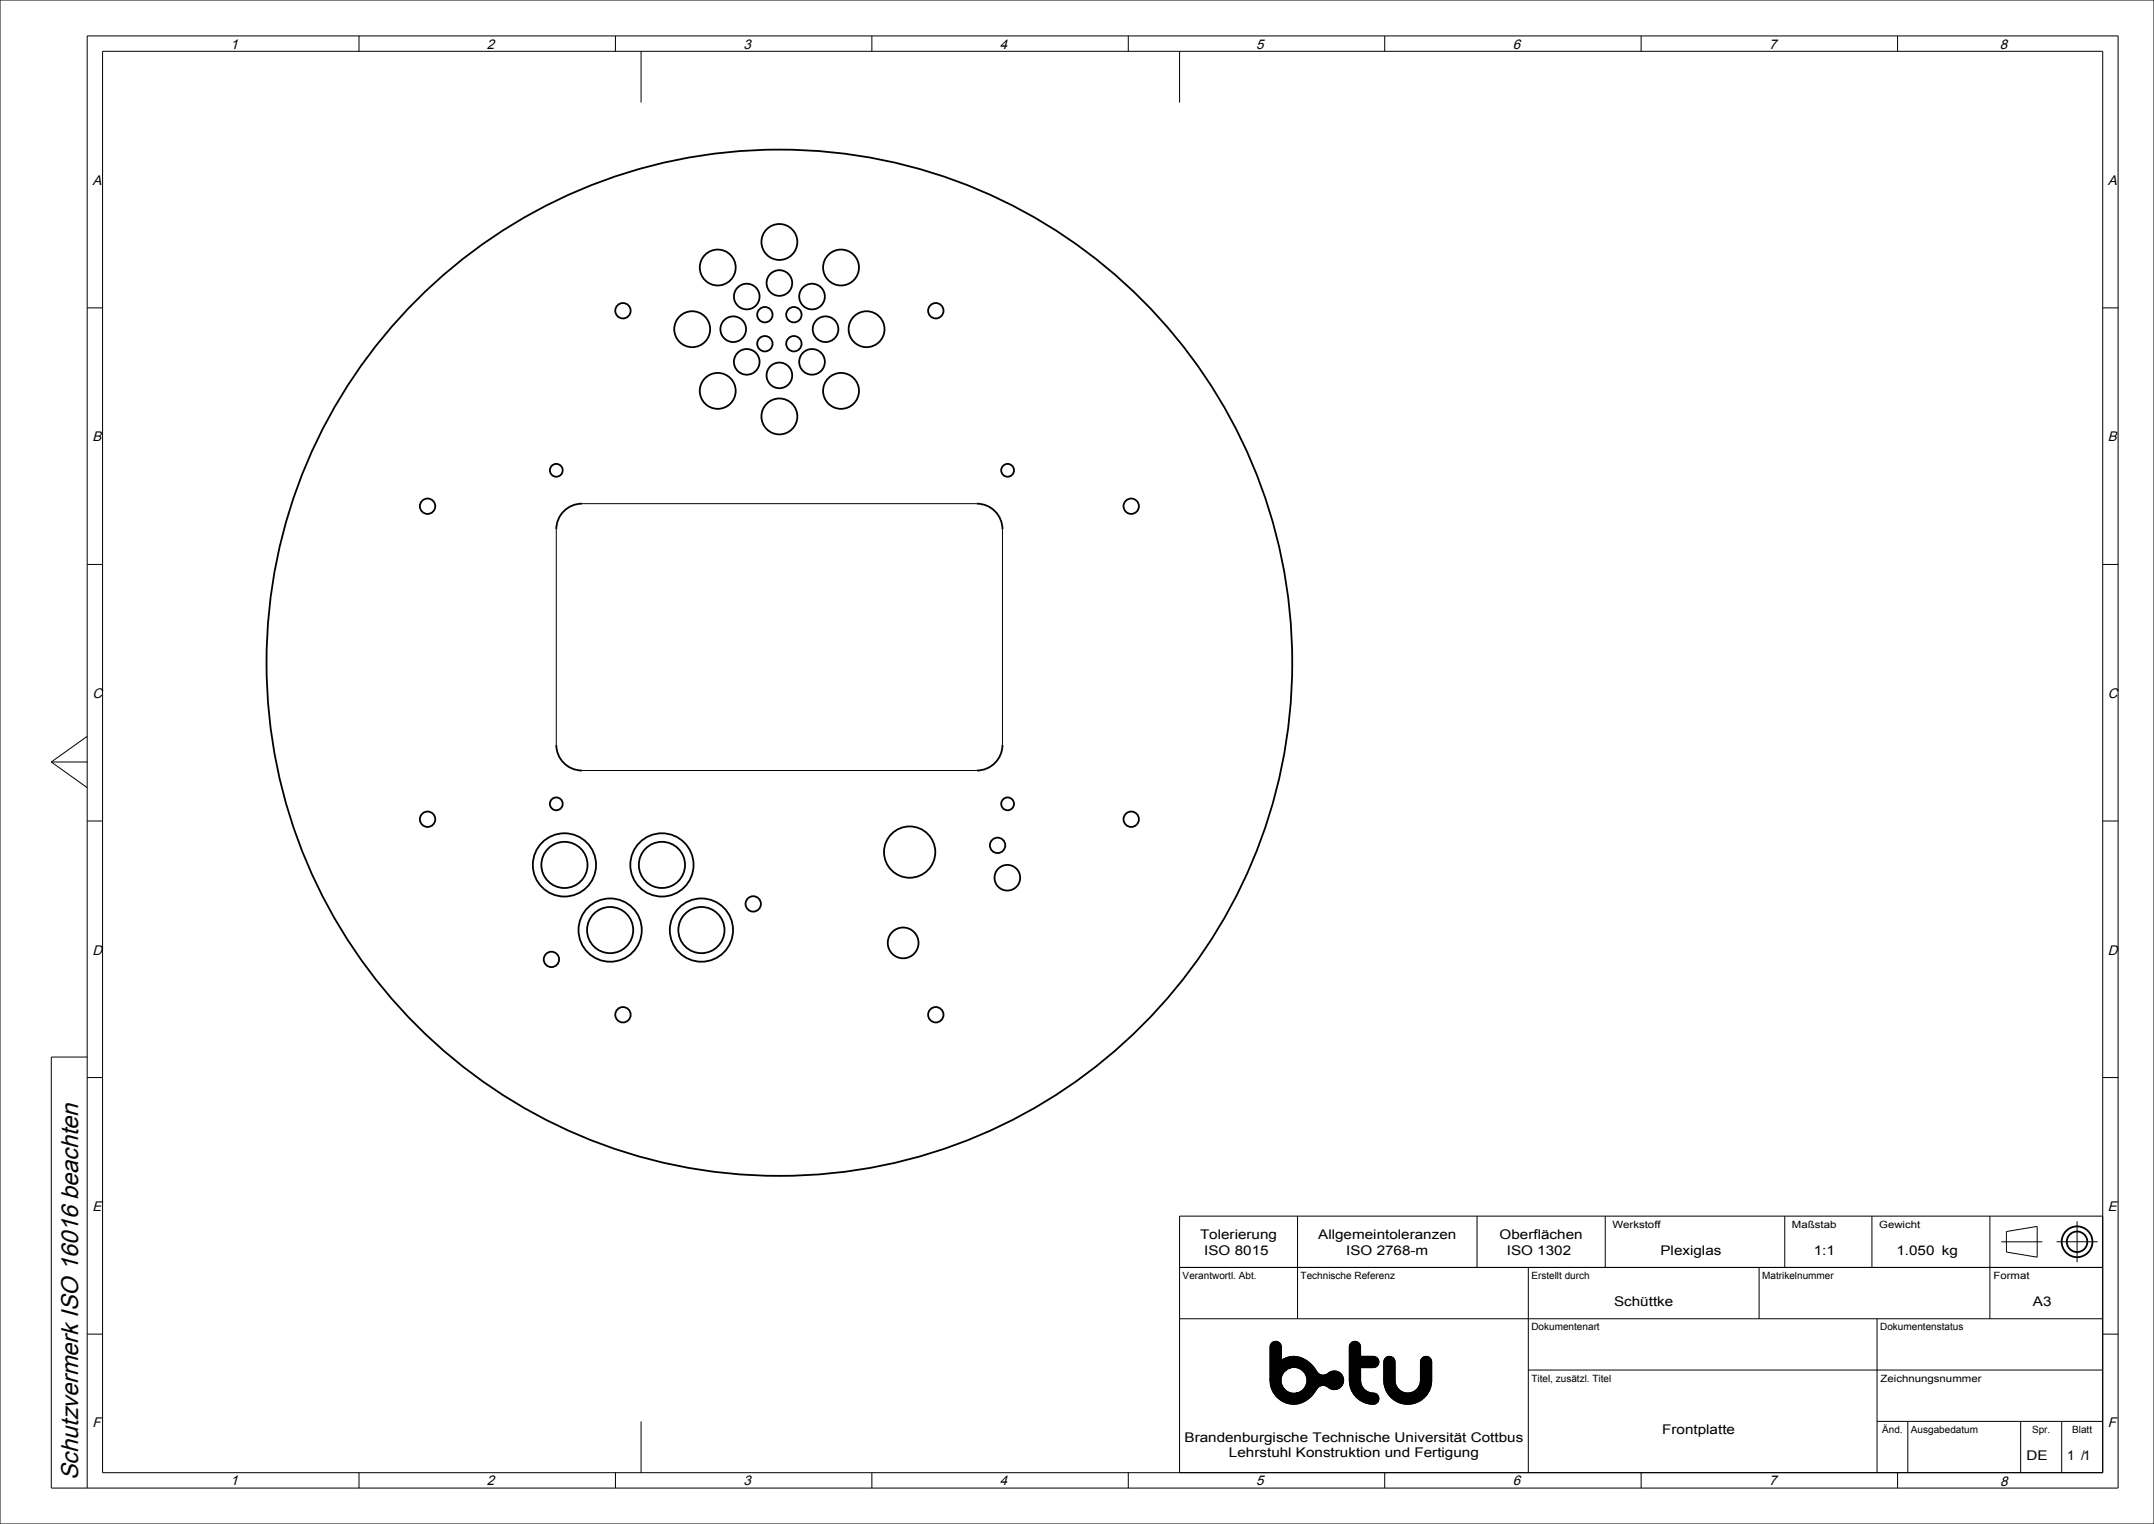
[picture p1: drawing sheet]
<svg xmlns="http://www.w3.org/2000/svg" width="420mm" height="297mm" viewBox="0 0 420 297" stroke-linecap="round" stroke-linejoin="round" font-family="sans-serif">
<g fill="#000">
<path d="M247.9 261.8a1.1 1.1 0 0 1 1.2-.3 1.1 1.1 0 0 1 .7 1l-2.2 6.5v-6.5zM247.6 269l3.3-2.1-.9 1-.2 1.1-2.1 .8zM247.7 269.8l2.1-.8 .2 1.1-2.1 .5zM247.9 270.6l2.1-.5 .5 .6-2.2 .7zM248.3 271.4l2.2-.7 1.1 .7-2.8 .7zM251.2 266.7l3.7-1.5 .7 .6 .9 1.1-2.5 .2a2.53 2.53 0 0 0-2.8-.4zM248.8 272.1l2.8-.7 4.5 .2a4.6 4.6 0 0 1-7.3 .5zM249.8 262.5v2.6a4.2 4.2 0 0 1 5.1 .1l-3.7 1.5-3.6 2.3zM254 267.1l2.5-.2 .6 .8-2.5 .2zM254.6 267.9l2.5-.2 .5 .2-2.9 .4zM252.7 271.5l1-.4 .9-1 3.3-.1a1.71 1.71 0 0 0-1.4 1.1l-.4 .5zM254.7 268.3l2.9-.4 4.1 .1a1.82 1.82 0 0 1-.4 2.4 1.82 1.82 0 0 1-2.4-.1l-.9-.3-3.4 .1 .2-.7z"/>
<path d="M258.9 267.7a1.82 1.82 0 0 1 2.2-.2zM258.2 268l.7-.3 2.2-.2 .6 .5zM263.3 261.8a1.09 1.09 0 0 1 1.8 0zM263.3 261.9l1.8-.1 .2 .7-2.2 6.5v-6.5zM263.2 269.7l2.1-.7 .2 1 .3 .4-2.2 .6zM263.6 271l2.2-.6 1 .9-2.9 .4zM265.3 262.5v1.8h2.5a1.1 1.1 0 0 1 1.1 1.1 1.1 1.1 0 0 1-1.1 1.1h-2.5v2.5l-2.1 .7-.1-.7zM263.9 271.7l2.9-.4 1.6 .4-4 .5zM266.4 273.5l2.3-.3-.3 .3a1.49 1.49 0 0 1-1.3 .1zM264.4 272.2l4-.5 .3 .2a1.09 1.09 0 0 1 0 1.3l-2.3 .3a4.7 4.7 0 0 1-2-1.3zM270.3 264.5l.3-.1h.6zM270.3 264.6l.9-.2 .4 .2 .4 .5v3.9l-2.1 .7-.1-4.3 .2-.6z"/>
<path d="M269.9 269.7l2.1-.7 .2 1 .3 .4-2.2 .6zM270.3 271l2.2-.6 .6 .6-2.5 .6zM270.6 271.6l2.5-.6a2.47 2.47 0 0 0 1.9 .4l3.4 .2a4.7 4.7 0 0 1-7.8 0zM277.4 264.6v-.1a1.09 1.09 0 0 1 1.3 0zM277.4 264.6l1.3-.1 .4 .6 .1 3.9a4.6 4.6 0 0 1-.8 2.6l-3.4-.2a2.48 2.48 0 0 0 2-2.4v-3.6l.2-.6z"/>
</g>
<g fill="none" stroke="#000" stroke-width=".19">
<path d="M0 0h420v297h-420zM20 10h390v277h-390zM70 7v3M120 7v3M125 10v10M170 7v3M220 7v3M230 10v10M270 7v3M320 7v3M370 7v3M17 60h3"/>
<path d="M410 60h3M113.5 98.2h77M17 110h3M108.5 103.2v42M195.5 103.2v42M410 110h3M10 148.5l7 5M10 148.5h7M17 143.5l-7 5M113.5 150.2h77M17 160h3M410 160h3"/>
<path d="M17 210h3M17 206h-7v84h403v-283h-396v283M410 210h3M253 237v20M288 237v10M313 237v10M348 237v10M365 237v10M388 237v20M405 238v8M410 237h-180v50M230 247h180"/>
<path d="M230 257h180M298 247v40M343 247v10M366 257v30M390.2 242h8M391.2 240l6-1v6l-6-1zM401 242h8M17 260h3M125 277v10M247.6 269l3.3-2.1-.9 1-.2 1.1-2.1 .8zM247.7 269.8l2.1-.8 .2 1.1-2.1 .5zM247.9 261.8a1.1 1.1 0 0 1 1.2-.3 1.1 1.1 0 0 1 .7 1l-2.2 6.5v-6.5z"/>
<path d="M247.9 270.6l2.1-.5 .5 .6-2.2 .7zM247.9 261.7a1.1 1.1 0 0 1 1.2-.2 1.1 1.1 0 0 1 .7 1v2.6a4.8 4.8 0 0 1 7 2.2 1.54 1.54 0 0 0 2.4 .1 1.84 1.84 0 0 1 2.5 .6 1.84 1.84 0 0 1-.5 2.5 1.84 1.84 0 0 1-2.5-.3 1.59 1.59 0 0 0-2.2 .9 4.7 4.7 0 0 1-5.3 2.4 4.7 4.7 0 0 1-3.6-4.5v-6.5zM248.3 271.4l2.2-.7 1.1 .7-2.8 .7zM248.8 272.1l2.8-.7 4.5 .2a4.6 4.6 0 0 1-7.3 .5zM249.8 262.5v2.6a4.2 4.2 0 0 1 5.1 .1l-3.7 1.5-3.6 2.3zM251.2 266.7l3.7-1.5 .7 .6 .9 1.1-2.5 .2a2.53 2.53 0 0 0-2.8-.4zM252.7 271.5l1-.4 .9-1 3.3-.1a1.71 1.71 0 0 0-1.4 1.1l-.4 .5zM254 267.1l2.5-.2 .6 .8-2.5 .2zM254.6 267.9l2.5-.2 .5 .2-2.9 .4zM254.7 268.3l2.9-.4 4.1 .1a1.82 1.82 0 0 1-.4 2.4 1.82 1.82 0 0 1-2.4-.1l-.9-.3-3.4 .1 .2-.7zM258.2 268l.7-.3 2.2-.2 .6 .5zM258.9 267.7a1.82 1.82 0 0 1 2.2-.2z"/>
<path d="M263.2 269.7l2.1-.7 .2 1 .3 .4-2.2 .6zM263.3 261.9l1.8-.1 .2 .7-2.2 6.5v-6.5zM263.3 261.8a1.09 1.09 0 0 1 1.8 0zM263.4 261.7a1.09 1.09 0 0 1 1.2-.2 1.09 1.09 0 0 1 .7 1v1.8h2.5a1.1 1.1 0 0 1 1.1 1.1 1.1 1.1 0 0 1-1.1 1.1h-2.5v2.5a2.66 2.66 0 0 0 2.9 2.6 1.13 1.13 0 0 1 .6 1.4 1.13 1.13 0 0 1-1.5 .6 4.7 4.7 0 0 1-4.2-4.6v-6.5zM263.6 271l2.2-.6 1 .9-2.9 .4zM263.9 271.7l2.9-.4 1.6 .4-4 .5zM264.4 272.2l4-.5 .3 .2a1.09 1.09 0 0 1 0 1.3l-2.3 .3a4.7 4.7 0 0 1-2-1.3zM265.3 262.5v1.8h2.5a1.1 1.1 0 0 1 1.1 1.1 1.1 1.1 0 0 1-1.1 1.1h-2.5v2.5l-2.1 .7-.1-.7zM266.4 273.5l2.3-.3-.3 .3a1.49 1.49 0 0 1-1.3 .1zM269.9 269.7l2.1-.7 .2 1 .3 .4-2.2 .6zM270.1 264.7a1.09 1.09 0 0 1 1.2-.3 1.09 1.09 0 0 1 .7 1v3.6a2.48 2.48 0 0 0 2.5 2.5 2.48 2.48 0 0 0 2.5-2.5v-3.6a1.1 1.1 0 0 1 1.1-1.1 1.1 1.1 0 0 1 1.1 1.1v3.6a4.7 4.7 0 0 1-4.7 4.7 4.7 4.7 0 0 1-4.7-4.7v-3.7zM270.3 264.6l.9-.2 .4 .2 .4 .5v3.9l-2.1 .7-.1-4.3 .2-.6z"/>
<path d="M270.3 271l2.2-.6 .6 .6-2.5 .6zM270.3 264.5l.3-.1h.6zM270.6 271.6l2.5-.6a2.47 2.47 0 0 0 1.9 .4l3.4 .2a4.7 4.7 0 0 1-7.8 0zM277.4 264.6l1.3-.1 .4 .6 .1 3.9a4.6 4.6 0 0 1-.8 2.6l-3.4-.2a2.48 2.48 0 0 0 2-2.4v-3.6l.2-.6zM277.4 264.6v-.1a1.09 1.09 0 0 1 1.3 0zM298 267h112M366 277h44M372 277v10M394 277v10M402 277v10M410 260h3M70 287v3"/>
<path d="M120 287v3M170 287v3M220 287v3M270 287v3M320 287v3M370 287v3"/>
<circle cx="252.3" cy="269" r="2.53"/>
</g>
<g fill="none" stroke="#000" stroke-width=".35">
<path d="M113.5 98.2a5 5 0 0 0-5 5M190.5 98.2a5 5 0 0 1 5 5M108.5 145.2a5 5 0 0 0 5 5M195.5 145.2a5 5 0 0 1-5 5"/>
<circle cx="152" cy="129.2" r="100"/>
<circle cx="110.1" cy="168.6" r="6.2"/>
<circle cx="110.1" cy="168.6" r="4.5"/>
<circle cx="129.1" cy="168.6" r="6.2"/>
<circle cx="129.1" cy="168.6" r="4.5"/>
<circle cx="119" cy="181.3" r="6.2"/>
<circle cx="119" cy="181.3" r="4.5"/>
<circle cx="136.8" cy="181.3" r="6.2"/>
<circle cx="136.8" cy="181.3" r="4.5"/>
<circle cx="405" cy="242" r="3"/>
<circle cx="405" cy="242" r="2"/>
</g>
<!-- layer: ACHSEN -->
<g fill="none" stroke="#000" stroke-width=".35">
<circle cx="139.9" cy="52.1" r="3.5"/>
<circle cx="145.6" cy="57.8" r="2.5"/>
<circle cx="152" cy="47.2" r="3.5"/>
<circle cx="152" cy="55.2" r="2.5"/>
<circle cx="158.3" cy="57.8" r="2.5"/>
<circle cx="164" cy="52.1" r="3.5"/>
<circle cx="121.5" cy="60.6" r="1.5"/>
<circle cx="135" cy="64.2" r="3.5"/>
<circle cx="139.9" cy="76.2" r="3.5"/>
<circle cx="143" cy="64.2" r="2.5"/>
<circle cx="145.6" cy="70.5" r="2.5"/>
<circle cx="149.1" cy="61.3" r="1.5"/>
<circle cx="149.1" cy="67" r="1.5"/>
<circle cx="152" cy="73.2" r="2.5"/>
<circle cx="154.8" cy="67" r="1.5"/>
<circle cx="154.8" cy="61.3" r="1.5"/>
<circle cx="158.3" cy="70.5" r="2.5"/>
<circle cx="161" cy="64.2" r="2.5"/>
<circle cx="164" cy="76.2" r="3.5"/>
<circle cx="169" cy="64.2" r="3.5"/>
<circle cx="182.5" cy="60.6" r="1.5"/>
<circle cx="83.4" cy="98.7" r="1.5"/>
<circle cx="108.5" cy="91.7" r="1.25"/>
<circle cx="152" cy="81.2" r="3.5"/>
<circle cx="196.5" cy="91.7" r="1.25"/>
<circle cx="220.6" cy="98.7" r="1.5"/>
<circle cx="83.4" cy="159.7" r="1.5"/>
<circle cx="108.5" cy="156.7" r="1.25"/>
<circle cx="196.5" cy="156.7" r="1.25"/>
<circle cx="220.6" cy="159.7" r="1.5"/>
<circle cx="146.9" cy="176.2" r="1.5"/>
<circle cx="177.4" cy="166.1" r="5"/>
<circle cx="194.5" cy="164.7" r="1.5"/>
<circle cx="196.4" cy="171.1" r="2.5"/>
<circle cx="107.5" cy="187" r="1.5"/>
<circle cx="121.5" cy="197.8" r="1.5"/>
<circle cx="176.1" cy="183.8" r="3"/>
<circle cx="182.5" cy="197.8" r="1.5"/>
</g>
<text font-size="4.7" x="15.3" y="288.4" transform="rotate(-90 15.3 288.4)">Schutzvermerk ISO 16016 beachten</text>
<g font-size="2.7">
<text x="45" y="9.5">1</text>
<text x="95" y="9.5">2</text>
<text x="145" y="9.5">3</text>
<text x="195" y="9.5">4</text>
<text x="245" y="9.5">5</text>
<text x="295" y="9.5">6</text>
<text x="345" y="9.5">7</text>
<text x="390" y="9.5">8</text>
<text x="18" y="36">A</text>
<text x="411" y="36">A</text>
<text x="18" y="86">B</text>
<text x="411" y="86">B</text>
<text x="18" y="136">C</text>
<text x="411" y="136">C</text>
<text x="18" y="186">D</text>
<text x="411" y="186">D</text>
<text x="18" y="236">E</text>
<text x="411" y="236">E</text>
<text x="18" y="278">F</text>
<text x="411" y="278">F</text>
<text x="45" y="289.5">1</text>
<text x="95" y="289.5">2</text>
<text x="145" y="289.5">3</text>
<text x="195" y="289.5">4</text>
<text x="245" y="289.5">5</text>
<text x="295" y="289.5">6</text>
<text x="345" y="289.5">7</text>
<text x="390" y="289.5">8</text>
</g>
<g font-size="2.6">
<text x="234" y="241.5">Tolerierung</text>
<text x="234.8" y="244.5">ISO 8015</text>
<text x="257" y="241.5">Allgemeintoleranzen</text>
<text x="262.5" y="244.5">ISO 2768-m</text>
<text x="292.4" y="241.5">Oberflächen</text>
<text x="293.8" y="244.5">ISO 1302</text>
<text x="323.8" y="244.5">Plexiglas</text>
<text x="353.6" y="244.5">1:1</text>
<text x="369.8" y="244.5">1.050 kg</text>
<text x="314.7" y="254.5">Schüttke</text>
<text x="396.4" y="254.5">A3</text>
<text x="231" y="280.9">Brandenburgische Technische Universität Cottbus</text>
<text x="324.1" y="279.5">Frontplatte</text>
<text x="239.6" y="283.9">Lehrstuhl Konstruktion und Fertigung</text>
<text x="395.2" y="284.5">DE</text>
<text x="403.1" y="284.5">1 /1</text>
</g>
<g font-size="2">
<text x="314.4" y="239.3">Werkstoff</text>
<text x="349.4" y="239.3">Maßstab</text>
<text x="366.4" y="239.3">Gewicht</text>
<text x="230.6" y="249.3">Verantwortl. Abt.</text>
<text x="253.6" y="249.3">Technische Referenz</text>
<text x="298.6" y="249.3">Erstellt durch</text>
<text x="343.6" y="249.3">Matrikelnummer</text>
<text x="388.7" y="249.3">Format</text>
<text x="298.6" y="259.3">Dokumentenart</text>
<text x="366.6" y="259.3">Dokumentenstatus</text>
<text x="298.6" y="269.3">Titel, zusätzl. Titel</text>
<text x="366.7" y="269.3">Zeichnungsnummer</text>
<text x="367" y="279.3">Änd.</text>
<text x="372.6" y="279.3">Ausgabedatum</text>
<text x="396.2" y="279.3">Spr.</text>
<text x="404" y="279.3">Blatt</text>
</g>
</svg>
